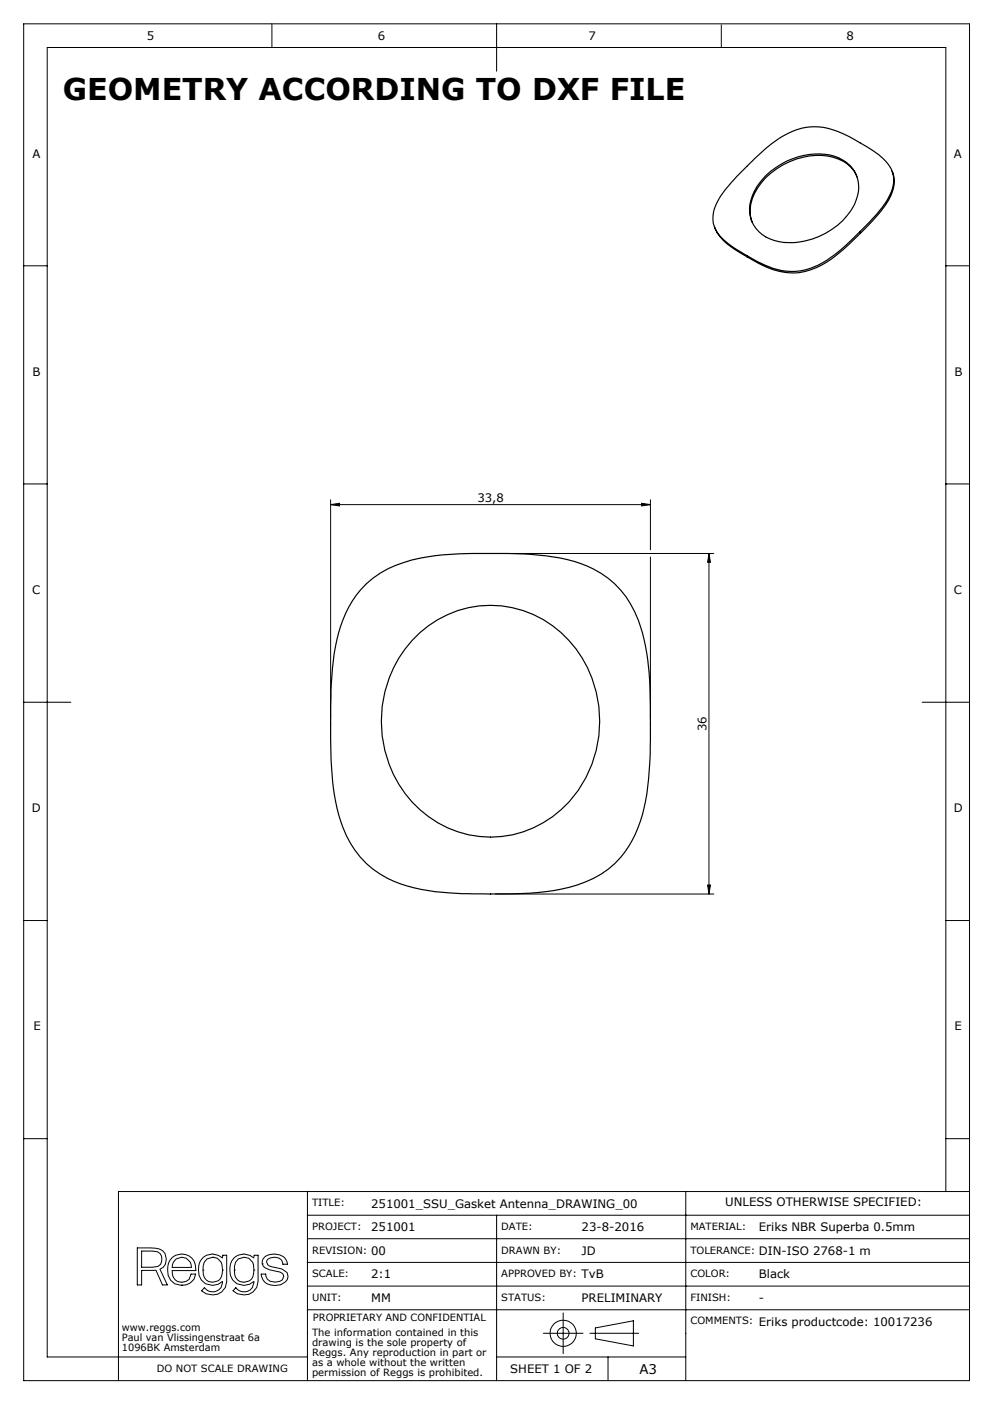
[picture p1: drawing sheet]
<svg xmlns="http://www.w3.org/2000/svg" width="210mm" height="297mm" viewBox="0 0 210 297" stroke-linecap="round" stroke-linejoin="round" font-family="sans-serif">
<g fill="none" stroke="#000" stroke-width=".21">
<path d="M5 5h200v287.1h-200zM57.5 5v5.1M105 5v10.1M152.5 5.3v4.8M5 56.2h5M200 56.2h5M5 102.4h5M69.9 106.7l1.9-.2v.5zM69.9 105.7v46.4M69.9 106.7h67.6M104.7 117.1h46.3M135.7 106.5l1.8 .2-1.8 .3z"/>
<path d="M137.5 105.7v10.6M137.5 117.8v34.3M149.9 117.1l.3 1.9h-.6zM149.9 117.1v72M200 102.4h5M5 148.6h10M195 148.6h10M5 194.7h5M104.7 189.1h46.3M149.6 187.2h.6l-.3 1.9zM200 194.7h5M5 240.9h5"/>
<path d="M65 252.1v40M65 257.1h140M105 257.1v35M145 252.1v40M200 252.1v-242h-190v277h55M200 240.9h5M205 252.1h-180v40M29 264h2.9a3.1 3.1 0 0 1 3 1.1 2.31 2.31 0 0 1-1.1 3.4l1.6 3.3h-1l-1.4-3.1h-3v3.1h-1zM30 264.7l3.3 .1a1.81 1.81 0 0 1 .1 3.1l-1.2 .2h-2.2zM37.3 266.3l1.1-.3a2.04 2.04 0 0 1 2.1 2.1h-4.1l.3-1.1zM38.4 271.2a2.05 2.05 0 0 1-2-2.4h5a3 3 0 0 0-2.9-3.5 3 3 0 0 0-3 3.4 2.92 2.92 0 0 0 2.9 3.2M38.4 271.9h.1"/>
<path d="M38.4 271.2h.1M38.4 266h.1M38.5 271.8h.1M40.4 269.6l-.4 1-.6 .5-.9 .1M40.4 269.5h1a2.67 2.67 0 0 1-2.9 2.4M40.4 269.5v.1M42.9 268.7a2.11 2.11 0 0 0 2.1 2.5 2.11 2.11 0 0 0 2.1-2.5M42.9 268.7h.1M43 266a3.1 3.1 0 0 1 4 .1l.1-.6h.8v5.6a3.1 3.1 0 0 1-2 2.7 3.1 3.1 0 0 1-3.2-.8l.5-.6a2.2 2.2 0 0 0 3.5 0l.4-1.3a2.97 2.97 0 0 1-3.4 .6 2.97 2.97 0 0 1-1.7-3 3.3 3.3 0 0 1 1-2.7zM45 266a2.19 2.19 0 0 0-2.1 2.7M45 266a2.24 2.24 0 0 1 2.1 2.7M45 266h.1"/>
<path d="M47.1 268.7h.1M49.6 268.7a2.14 2.14 0 0 1 .7-2.3 2.14 2.14 0 0 1 2.3-.2l.8 .8 .3 1.7M49.6 268.7a2.11 2.11 0 0 0 2 2.5 2.11 2.11 0 0 0 2.1-2.5M49.6 268.7h.1M49.6 266a3.1 3.1 0 0 1 4.1 .1l.1-.6h.8v5.6a3.1 3.1 0 0 1-2 2.7 3.1 3.1 0 0 1-3.3-.8l.5-.6a2.2 2.2 0 0 0 3.6 0l.3-1.3a2.97 2.97 0 0 1-3.4 .6 2.97 2.97 0 0 1-1.7-3 3.3 3.3 0 0 1 1-2.7zM53.7 268.7h.1M55.5 267.4h.1M56 265.9a3.5 3.5 0 0 1 4.4 .4l.4 1.1h-1a1.78 1.78 0 0 0-2.6-1.3l-.5 .2-.3 .6a1.2 1.2 0 0 0 1.2 1.1l.5 .1a4.2 4.2 0 0 1 2.6 1.1l.2 .8a2.77 2.77 0 0 1-3.5 1.8 2.37 2.37 0 0 1-2.2-2.3h1a1.53 1.53 0 0 0 .9 1.5 2.91 2.91 0 0 0 2.6-.2l.3-.8a1.04 1.04 0 0 0-1.1-1l-1.8-.4a2.09 2.09 0 0 1-1.6-1.2v-.8zM65 277.1h140M65 262h140M65 267h140M65 272.1h140"/>
<path d="M119.1 277.7v8.6M105 287.1h40M114.9 282h8.4M124.7 282h10.4M125.9 280.9l8-1.5v5.3l-8-1.5zM128.6 287.1v5"/>
<circle cx="119.1" cy="282" r="2.76"/>
<circle cx="119.1" cy="282" r="1.23"/>
</g>
<g fill="#000">
<path d="M135.7 106.5l1.8 .2-1.8 .3zM69.9 106.7l1.9-.2v.5z"/>
<path d="M149.9 117.1l.3 1.9h-.6zM149.6 187.2h.6l-.3 1.9z"/>
</g>
<g fill="none" stroke="#000" stroke-width=".25">
<path d="M161.9 37.2a15.5 15.5 0 0 1 14.5-4.2 7 7 0 0 1 4.3 10.3 15.5 15.5 0 0 1-17 7.6 6.9 6.9 0 0 1-4.2-10.3l.6-1.2zM181.2 37.4a7.3 7.3 0 0 0-6.2-4.4 15.3 15.3 0 0 0-15.9 9.1 7.2 7.2 0 0 0 0 4.9M188.7 36.2l.1 .3M188.8 36.5a6.4 6.4 0 0 1-.9 5.8 36.5 36.5 0 0 1-5.9 7.1M151.1 48l.1 .3M151.2 48.3a9.7 9.7 0 0 0 4.7 4.8l2.1 1.3M157.9 54l.1 .4M181.8 49a32.5 32.5 0 0 1-9.5 7.4 12.7 12.7 0 0 1-11.4-.7l-3-1.7M181.8 49a27.9 27.9 0 0 0 6.7-8.5 5.9 5.9 0 0 0-1.8-7 38.9 38.9 0 0 0-11.2-6.2 13.3 13.3 0 0 0-11.8 2.7 68.6 68.6 0 0 0-11.2 11.4 7.4 7.4 0 0 0-1.4 6.5 11.6 11.6 0 0 0 5.6 5.4l1.2 .7M181.8 49l.2 .4M182 49.4a33.2 33.2 0 0 1-9.4 7.2 13.1 13.1 0 0 1-12.2-.9l-2.4-1.3M77.5 123.5a24.9 24.9 0 0 1 14.6-6 143.8 143.8 0 0 1 23.4 .1 25 25 0 0 1 14.5 5.9 23.7 23.7 0 0 1 6.5 13.3 112.2 112.2 0 0 1 1 21.1 45.9 45.9 0 0 1-3.1 18.5 19 19 0 0 1-12.2 10.8 54.4 54.4 0 0 1-16.9 1.9h-3a64.7 64.7 0 0 1-14.8-1.3 20.1 20.1 0 0 1-15.9-15.5 72.7 72.7 0 0 1-1.7-19.2v-1.4a78.3 78.3 0 0 1 1.4-16.4 23.3 23.3 0 0 1 6.2-11.8z"/>
<path d="M87.1 135.5a22.3 22.3 0 0 1 36 3.7 25.6 25.6 0 0 1-6.2 33.6 22.3 22.3 0 0 1-32.6-6.9 25.7 25.7 0 0 1 2.8-30.4z"/>
</g>
<text font-size="6.3" x="13.3" y="21.1">GEOMETRY ACCORDING TO DXF FILE</text>
<text font-size="2.8" x="135.2" y="290.7">A3</text>
<g font-size="2.5">
<text x="31.1" y="8.4">5</text>
<text x="79.9" y="8.4">6</text>
<text x="124.4" y="8.4">7</text>
<text x="179" y="8.4">8</text>
<text x="6.9" y="33.4">A</text>
<text x="201.7" y="33.4">A</text>
<text x="6.9" y="79.4">B</text>
<text x="201.8" y="79.4">B</text>
<text x="101" y="106.2">33,8</text>
<text x="6.8" y="125.6">C</text>
<text x="201.7" y="125.6">C</text>
<text x="149.4" y="154.6" transform="rotate(-90 149.4 154.6)">36</text>
<text x="6.7" y="171.9">D</text>
<text x="201.7" y="171.9">D</text>
<text x="7.1" y="218">E</text>
<text x="201.8" y="218">E</text>
<text x="78.5" y="255.4">251001_SSU_Gasket Antenna_DRAWING_00</text>
<text x="153.4" y="255.2">UNLESS OTHERWISE SPECIFIED:</text>
<text x="78.5" y="260.4">251001</text>
<text x="123" y="260.4">23-8-2016</text>
<text x="160.5" y="260.4">Eriks NBR Superba 0.5mm</text>
<text x="78.5" y="265.4">00</text>
<text x="123" y="265.4">JD</text>
<text x="160.5" y="265.4">DIN-ISO 2768-1 m</text>
<text x="78.5" y="270.4">2:1</text>
<text x="78.5" y="275.4">MM</text>
<text x="123" y="270.4">TvB</text>
<text x="123" y="275.4">PRELIMINARY</text>
<text x="160.5" y="275.4">-</text>
<text x="160.5" y="270.4">Black</text>
<text x="160.5" y="280.4">Eriks productcode: 10017236</text>
<text x="107.9" y="290.4">SHEET 1 OF 2</text>
</g>
<g font-size="2.1">
<text x="66" y="255.2">TITLE:</text>
<text x="66" y="260.2">PROJECT:</text>
<text x="106" y="260.2">DATE:</text>
<text x="146" y="260.2">MATERIAL:</text>
<text x="66" y="265.2">REVISION:</text>
<text x="106" y="265.2">DRAWN BY:</text>
<text x="146" y="265.2">TOLERANCE:</text>
<text x="66" y="270.2">SCALE:</text>
<text x="66" y="275.2">UNIT:</text>
<text x="106" y="275.2">STATUS:</text>
<text x="106" y="270.2">APPROVED BY:</text>
<text x="146" y="270.2">COLOR:</text>
<text x="146" y="275.2">FINISH:</text>
<text x="25.8" y="281.5">www.reggs.com</text>
<text x="66.2" y="279.5">PROPRIETARY AND CONFIDENTIAL</text>
<text x="146" y="280.2">COMMENTS:</text>
<text x="25.8" y="283.6">Paul van Vlissingenstraat 6a</text>
<text x="25.8" y="285.7">1096BK Amsterdam</text>
<text x="66" y="282.6">The information contained in this</text>
<text x="66" y="284.7">drawing is the sole property of</text>
<text x="66" y="286.8">Reggs. Any reproduction in part or</text>
<text x="33.1" y="290.2">DO NOT SCALE DRAWING</text>
<text x="66" y="289">as a whole without the written</text>
<text x="66" y="291.1">permission of Reggs is prohibited.</text>
</g>
</svg>
